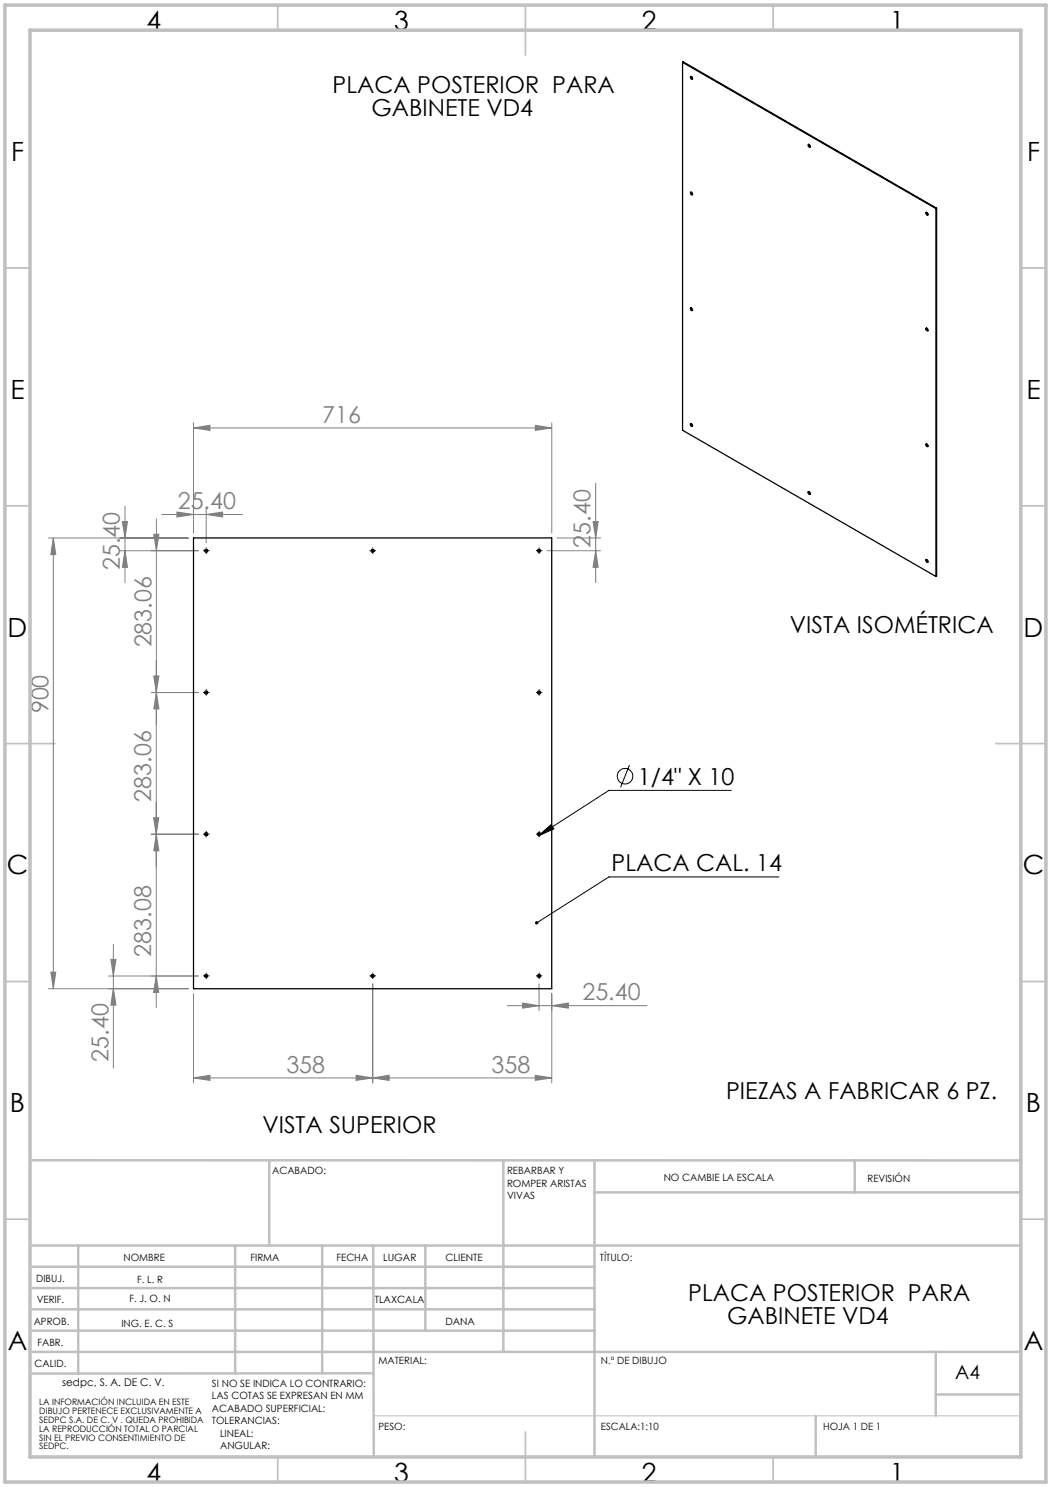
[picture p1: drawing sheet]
<svg xmlns="http://www.w3.org/2000/svg" width="210mm" height="297mm" viewBox="0 0 210 297" stroke-linecap="round" stroke-linejoin="round" font-family="sans-serif">
<g fill="none" stroke="#000" stroke-width=".2">
<path d="M41 110h.5M41.2 109.7v.5M74.2 110h.5M74.5 109.7v.5M107.5 110h.4M107.7 109.7v.5M41 138.3h.5M41.2 138.1v.5M107.5 138.3h.4M107.7 138.1v.5M125.8 152.8l-1.8 4.5M146.1 157.9h-24.4l-14.1 9"/>
<path d="M41 166.6h.5M41.2 166.4v.5M107.5 166.6h.4M107.6 166.9l2.5-2.2 .6 .9zM107.7 166.4v.5M155.6 175.2h-33.9l-14.5 9.1M41 194.9h.5M41.2 194.7v.5M74.2 194.9h.5M74.5 194.7v.5M107.5 194.9h.4M107.7 194.7v.5"/>
<circle cx="124.9" cy="155" r="1.55"/>
</g>
<g fill="none" stroke="#808080" stroke-width=".2">
<path d="M38.7 85.5l3.2-.6v1.1zM38.7 84.5v22M38.7 85.5h71.5M107 84.9l3.2 .6-3.2 .5zM110.2 84.5v22M119 96.5v19.8M9.7 107.5h27.9M10.7 107.5v90M10.7 107.5l.4 3.3h-.9zM24 110h15.6M24.4 104.2h1.1l-.5 3.3zM25 101.1v15.2"/>
<path d="M25 110l.5 3.3h-1.1zM30.7 106.7h1.1l-.5 3.3zM31.3 103.6v41.1M32.3 102.8h16.1M35.3 102.3l3.4 .5-3.4 .5zM41.2 102.8l3.3-.5v1zM41.2 101.8v6.6M109.3 110h10.7M111.3 107.5h8.7M118.5 104.2h1l-.5 3.3zM119 110l.5 3.3h-1zM30.2 138.3h9.4"/>
<path d="M30.7 135h1.1l-.6 3.3zM31.2 132v69.3M31.3 138.3l.5 3.3h-1.1zM30.2 166.6h9.4M30.7 163.3h1l-.5 3.3zM31.2 166.6l.6 3.3h-1.1zM9.7 197.5h27.9M10.2 194.2h.9l-.4 3.3zM21.7 194.9h17.9M22.2 191.6h1l-.6 3.3zM22.6 188.6v24.7M22.6 197.5l.6 3.3h-1z"/>
<path d="M31.2 194.9l.5 3.3h-1zM38.7 198.5v17.8M74.5 196.5v19.8M107.7 196.5v5.4M110.2 198.5v17.8M38.7 215.3l3.2-.5v1zM71.2 214.8l3.3 .5-3.3 .5zM74.5 215.3l3.3-.5v1zM101.4 200.9h27.9M104.4 200.3l3.3 .6-3.3 .5zM107 214.8l3.2 .5-3.2 .5zM110.2 200.9l3.4-.6v1.1z"/>
<path d="M110.2 215.3h-71.5"/>
</g>
<g fill="none" stroke="#000" stroke-width=".2" stroke-dasharray="15.2 1.3 1.3 1.3">
<path d="M40.7 110h-.1M41.2 109.5v-.1M41.2 110.5v.1M41.7 110h.1M74 110h-.1M74.5 109.5v-.1M74.5 110.5v.1M75 110h.1M107.2 110h.1M107.7 109.5v-.1M107.7 110.5v.1M108.2 110h.1"/>
<path d="M40.7 138.3h-.1M41.2 137.8v-.1M41.2 138.8v.1M41.7 138.3h.1M107.2 138.3h.1M107.7 137.8v-.1M107.7 138.8v.1M108.2 138.3h.1M40.7 166.6h-.1M41.2 166.1v-.1M41.2 167.1v.1M41.7 166.6h.1"/>
<path d="M107.2 166.6h.1M107.7 166.1v-.1M107.7 167.1v.1M108.2 166.6h.1M40.7 194.9h-.1M41.2 194.4v-.1M41.2 195.4v.1M41.7 194.9h.1M74 194.9h-.1M74.5 194.4v-.1M74.5 195.4v.1M75 194.9h.1"/>
<path d="M107.2 194.9h.1M107.7 194.4v-.1M107.7 195.4v.1M108.2 194.9h.1"/>
</g>
<path d="M74.6 282.8h129.4" fill="none" stroke="#c0c0c0" stroke-width=".2"/>
<g fill="none" stroke="#c0c0c0" stroke-width=".35">
<path d="M55.5 1v5M105 1v10M154.5 1v5M1 53.5h5M204 53.5h5M1 101h5M204 101h5M1 148.5h10M199 148.5h10M1 196h5M204 196h5M1 243.5h5"/>
<path d="M204 243.5h5M55.5 291v5M105 286v10M154.5 291v5"/>
</g>
<g fill="none" stroke="#c0c0c0" stroke-width=".5">
<path d="M6 231.7l198 .1M53.8 231.8v17M100.6 231.8v38.2M118.8 231.8v59.2M118.8 238.2h85.2M170.8 231.8v6.4M6 248.8h198M6 257.3h112.8M6 253h112.8M15.6 248.8v25.6M47 248.8v25.5M64.4 248.8v25.5"/>
<path d="M74.6 248.8l.1 42.2M85 248.8v17M6 265.8h112.8M6 261.5h112.8M6 270h198M74.6 274.3l-68.6 .1M187 270v12.8M187 278.5h17M163 282.8v8.2"/>
</g>
<path d="M1 1h208v295h-208zM6 6h198v285h-198z" fill="none" stroke="#c0c0c0" stroke-width=".7"/>
<path d="M107.6 166.9l2.5-2.2 .6 .9zM107 184v.5l.2-.2-.2 .2a.34 .34 0 0 0 .4 .1 .34 .34 0 0 0 .1-.5 .34 .34 0 0 0-.5-.1z" fill="#000"/>
<g fill="#808080">
<path d="M107 84.9l3.2 .6-3.2 .5zM38.7 85.5l3.2-.6v1.1z"/>
<path d="M35.3 102.3l3.4 .5-3.4 .5zM41.2 102.8l3.3-.5v1zM38.7 215.3l3.2-.5v1zM71.2 214.8l3.3 .5-3.3 .5z"/>
<path d="M110.2 200.9l3.4-.6v1.1zM104.4 200.3l3.3 .6-3.3 .5zM107 214.8l3.2 .5-3.2 .5zM74.5 215.3l3.3-.5v1z"/>
<path d="M22.6 197.5l.6 3.3h-1zM22.2 191.6h1l-.6 3.3z"/>
<path d="M10.7 107.5l.4 3.3h-.9zM10.2 194.2h.9l-.4 3.3zM24.4 104.2h1.1l-.5 3.3zM25 110l.5 3.3h-1.1zM30.7 106.7h1.1l-.5 3.3zM31.3 138.3l.5 3.3h-1.1zM30.7 135h1.1l-.6 3.3zM31.2 166.6l.6 3.3h-1.1zM30.7 163.3h1l-.5 3.3zM31.2 194.9l.5 3.3h-1zM118.5 104.2h1l-.5 3.3zM119 110l.5 3.3h-1z"/>
</g>
<g fill="none" stroke="#000" stroke-width=".25">
<path d="M136.4 12.4l50.6 29.3M136.4 12.4l.1-.1 50.6 29.3M136.4 12.4v73.5l50.6 29.2M138 15.2l.1 .1a.31 .31 0 0 1 .3 .2 .31 .31 0 0 1-.2 .3 .4 .4 0 0 1-.2-.6zM138.1 15.3l.3 .5M138 38.4a.32 .32 0 0 1 .3 .2 .32 .32 0 0 1-.1 .3l-.2-.2zM138.1 38.4v.3l.3 .2M161.5 28.9a.29 .29 0 0 1 .3 .1 .29 .29 0 0 1-.1 .4l-.2-.3zM161.6 28.8v.3l.3 .2M185 42.4h.1a.29 .29 0 0 1 .3 .2 .29 .29 0 0 1-.2 .4l-.2-.4zM185.1 42.4l.1 .4 .2 .1M187 41.7v73.4"/>
<path d="M187.1 41.6v73.5h-.1M187.1 41.6l-.1 .1M138 61.5a.31 .31 0 0 1 .3 .2 .31 .31 0 0 1-.1 .4l-.2-.2zM138.1 61.5v.3l.3 .2M185 65.5a.29 .29 0 0 1 .4 .2 .29 .29 0 0 1-.2 .4l-.2-.3zM185.1 65.5l.1 .4 .2 .1M138 84.7a.28 .28 0 0 1 .3 .1 .28 .28 0 0 1-.1 .4l-.2-.1zM138.1 84.6v.3l.3 .2M161.5 98.2h.1a.29 .29 0 0 1 .3 .2 .29 .29 0 0 1-.2 .3l-.2-.2zM161.6 98.2v.3l.3 .2M185 88.6a.31 .31 0 0 1 .4 .2 .31 .31 0 0 1-.2 .4l-.2-.2zM185.1 88.6l.1 .4 .2 .1"/>
<path d="M38.7 107.5h71.5v90h-71.5zM185 111.8a.28 .28 0 0 1 .4 .1 .28 .28 0 0 1-.2 .4l-.2-.4zM185.1 111.8l.1 .3 .2 .2"/>
<circle cx="41.2" cy="110" r=".32"/>
<circle cx="74.5" cy="110" r=".32"/>
<circle cx="107.7" cy="110" r=".31"/>
<circle cx="41.2" cy="138.3" r=".33"/>
<circle cx="107.7" cy="138.3" r=".33"/>
<circle cx="41.2" cy="166.6" r=".33"/>
<circle cx="107.7" cy="166.6" r=".33"/>
<circle cx="41.2" cy="194.9" r=".31"/>
<circle cx="74.5" cy="194.9" r=".31"/>
<circle cx="107.7" cy="194.9" r=".32"/>
</g>
<g font-size="5.3">
<text x="29.3" y="5.9">4</text>
<text x="78.8" y="5.9">3</text>
<text x="128.3" y="5.9">2</text>
<text x="177.8" y="5.9">1</text>
<text x="2.2" y="32.2">F</text>
<text x="205.2" y="32.2">F</text>
<text x="2.1" y="79.7">E</text>
<text x="205.1" y="79.7">E</text>
<text x="1.5" y="127.2">D</text>
<text x="204.5" y="127.2">D</text>
<text x="1.3" y="174.7">C</text>
<text x="204.3" y="174.7">C</text>
<text x="2" y="222.2">B</text>
<text x="205" y="222.2">B</text>
<text x="1.5" y="269.7">A</text>
<text x="204.5" y="269.7">A</text>
<text x="29.3" y="295.9">4</text>
<text x="78.8" y="295.9">3</text>
<text x="128.3" y="295.9">2</text>
<text x="177.8" y="295.9">1</text>
</g>
<g font-size="4.7">
<text x="66.5" y="18.5">PLACA POSTERIOR PARA</text>
<text x="74.2" y="23.1">GABINETE VD4</text>
<text x="157.8" y="126.4">VISTA ISOMÉTRICA</text>
<text x="127.5" y="156.8">1/4&quot; X 10</text>
<text x="122.2" y="174">PLACA CAL. 14</text>
<text x="145.1" y="219.5">PIEZAS A FABRICAR 6 PZ.</text>
<text x="52.4" y="226.4">VISTA SUPERIOR</text>
<text x="137.5" y="259.9">PLACA POSTERIOR PARA</text>
<text x="145.3" y="264.4">GABINETE VD4</text>
</g>
<g font-size="4.7" fill="#808080">
<text x="64.4" y="84.4">716</text>
<text x="35.5" y="101.7">25.40</text>
<text x="24" y="113.9" transform="rotate(-90 24 113.9)">25.40</text>
<text x="118" y="109.4" transform="rotate(-90 118 109.4)">25.40</text>
<text x="30.2" y="129.3" transform="rotate(-90 30.2 129.3)">283.06</text>
<text x="9.7" y="142.5" transform="rotate(-90 9.7 142.5)">900</text>
<text x="30.2" y="160.1" transform="rotate(-90 30.2 160.1)">283.06</text>
<text x="30.2" y="191.1" transform="rotate(-90 30.2 191.1)">283.08</text>
<text x="116.4" y="199.8">25.40</text>
<text x="21.7" y="212" transform="rotate(-90 21.7 212)">25.40</text>
<text x="57.2" y="214.3">358</text>
<text x="98.2" y="214.3">358</text>
</g>
<text font-size="3.9" x="190.9" y="275.5">A4</text>
<text font-size="2.1" x="12.4" y="276.7">sedpc, S. A. DE C. V.</text>
<g font-size="2">
<text x="54.4" y="234.6">ACABADO:</text>
<text x="101.3" y="234.5">REBARBAR Y</text>
<text x="101.3" y="237">ROMPER ARISTAS</text>
<text x="101.3" y="239.5">VIVAS</text>
<text x="132.6" y="236">NO CAMBIE LA ESCALA</text>
<text x="173.3" y="236.2">REVISIÓN</text>
<text x="24.7" y="251.9">NOMBRE</text>
<text x="50" y="251.9">FIRMA</text>
<text x="67.2" y="251.9">FECHA</text>
<text x="76.5" y="251.9">LUGAR</text>
<text x="89" y="251.9">CLIENTE</text>
<text x="119.9" y="251.9">TÍTULO:</text>
<text x="7.2" y="256.1">DIBUJ.</text>
<text x="27.4" y="256.2">F. L. R</text>
<text x="7.4" y="260.3">VERIF.</text>
<text x="25.9" y="260.1">F. J. O. N</text>
<text x="74.9" y="260.3">TLAXCALA</text>
<text x="6.7" y="264.5">APROB.</text>
<text x="7.5" y="268.8">FABR.</text>
<text x="24.3" y="265">ING. E. C. S</text>
<text x="89" y="264.6">DANA</text>
<text x="6.9" y="273">CALID.</text>
<text x="75.6" y="272.5">MATERIAL:</text>
<text x="120.1" y="272.5">N.º DE DIBUJO</text>
<text x="42.4" y="277">SI NO SE INDICA LO CONTRARIO:</text>
<text x="42.4" y="279.5">LAS COTAS SE EXPRESAN EN MM</text>
<text x="42.4" y="282">ACABADO SUPERFICIAL:</text>
<text x="42.4" y="284.5">TOLERANCIAS:</text>
<text x="44" y="287">LINEAL:</text>
<text x="75.6" y="285.5">PESO:</text>
<text x="120.1" y="285.6">ESCALA:1:10</text>
<text x="164.5" y="285.6">HOJA 1 DE 1</text>
<text x="44" y="289.5">ANGULAR:</text>
</g>
<g font-size="1.8">
<text x="7.9" y="280.7">LA INFORMACIÓN INCLUIDA EN ESTE</text>
<text x="7.9" y="282.5">DIBUJO PERTENECE EXCLUSIVAMENTE A</text>
<text x="7.9" y="284.2">SEDPC S.A. DE C. V . QUEDA PROHIBIDA</text>
<text x="7.9" y="286">LA REPRODUCCIÓN TOTAL O PARCIAL</text>
<text x="7.9" y="287.7">SIN EL PREVIO CONSENTIMIENTO DE</text>
<text x="7.9" y="289.5">SEDPC.</text>
</g>
</svg>
